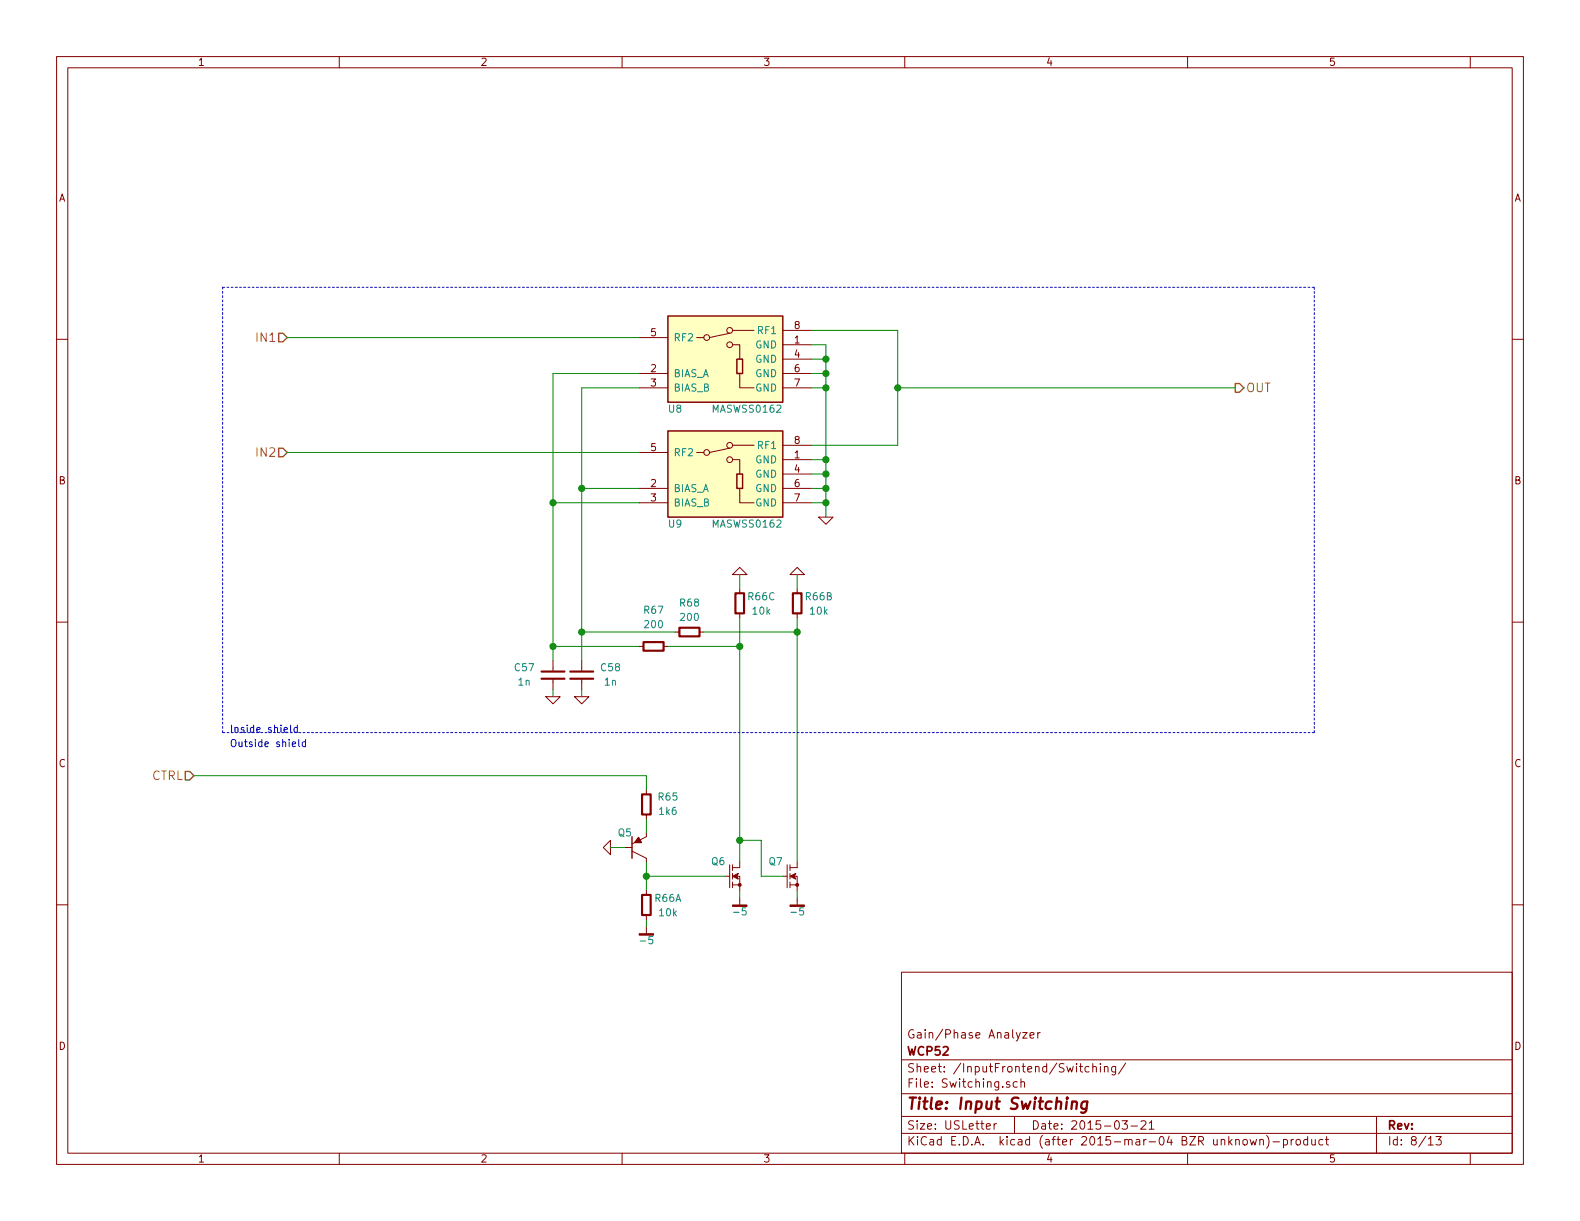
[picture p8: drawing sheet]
<svg xmlns="http://www.w3.org/2000/svg" width="279mm" height="216mm" viewBox="0 0 279 216" stroke-linecap="round" stroke-linejoin="round" font-family="sans-serif">
<g fill="none" stroke="#840000" stroke-width=".18">
<path d="M10 10h259.4v195.9h-259.4zM12 12h255.4v191.9h-255.4zM60 10v2M110 10v2M160 10v2M210 10v2M260 10v2M10 60h2M113 59.7h5.1M123.2 59.7h1.3M129 58.9l-3.5 .8M129.5 58.4h3.8"/>
<path d="M138.4 58.4h5.1M267.4 60h2M113 66h5.1M113 68.6h5.1M129 79.2l-3.5 .8M129.5 61h1.3v2.5M129.5 78.7h3.8M130.8 66v2.6h2.5M138.4 61h5.1M138.4 66h5.1M138.4 68.6h5.1M138.4 63.5h5.1"/>
<path d="M138.4 78.7h5.1M113 80h5.1M113 86.4h5.1M113 88.9h5.1M123.2 80h1.3M129.5 81.3h1.3v2.5M130.8 86.4v2.5h2.5M138.4 81.3h5.1M138.4 86.4h5.1M138.4 88.9h5.1M138.4 83.8h5.1M144.8 91.4h2.5l-1.3 1.3z"/>
<path d="M10 110h2M97.8 116.8v1.9M102.9 116.8v1.9M113 114.3h.8M117.3 114.3h.8M119.4 111.8h.7M123.7 111.8h.8M130.8 100.3l1.3 1.3h-2.6zM130.8 104.1v.8M130.8 108.5v.7M139.7 101.6l1.3-1.3 1.2 1.3zM141 104.1v.8"/>
<path d="M141 108.5v.7M267.4 110h2M96.5 123.2h2.6l-1.3 1.3zM97.8 120v1.9M101.6 123.2h2.5l-1.2 1.3zM102.9 120v1.9M114.3 139.7v.8M10 160h2M106.7 149.9l1.2-1.3v2.5zM110.5 149.9h1.3M111.8 150.5l2.5 1.3v.6M114.3 144v.8"/>
<path d="M114.3 147.3v.7l-2.5 1.2M114.3 157.5v.7M128.3 154.9h.7M129 152.9v4.1M129.5 156.5h1.3M129.5 152.9v1M129.5 154.4v1M129.5 156v1M130.3 154.9h.5v1.6M130.8 152.4v1h-1.3M130.8 156.5v1M130.8 158.8v1.2"/>
<path d="M138.4 154.9h.8M139.2 152.9v4.1M139.7 156.5h1.3M139.7 152.9v1M139.7 154.4v1M139.7 156v1M140.5 154.9h.5v1.6M141 152.4v1h-1.3M141 156.5v1M141 158.8v1.2M267.4 160h2M114.3 161.8v.8"/>
<path d="M114.3 163.8v1.3M159.4 171.9h108v32h-108zM159.4 197.4h108M159.4 193.4h108M159.4 187.4h108M174.4 199.2l.7-.2v-.2l-.4-.1-.3 .2 .1 .7h.6M175.8 198.7v1M176.2 198.7l-.4 .3M178.5 191.3a.37 .37 0 0 0-.5 .2v.2l.5 .1 .1 .2-.2 .3-.4-.1M179.4 197.4v3M179.9 191.3h-.4l-.3 .2v.6l.3 .2 .4-.1M180.5 191.4l.2-.1h.4l.1 1"/>
<path d="M180.5 190.8v1.5M180.8 182.6h.8l-.8 1h.8M182.1 183.1l.8-.2-.1-.2-.4-.1-.3 .2 .1 .7h.6M183.5 182.6v1M183.9 182.6l-.4 .3M192.6 188.6h-.4l-.3 .2v.6l.3 .2 .4-.1M193.2 188.7l.2-.1h.4l.1 1M193.2 188.1v1.5M194.6 188.1v.1M194.6 188.6v1M195.3 188.7l.2-.1h.4v1M195.3 188.6v1"/>
<path d="M197.3 188.6l-.1 1.3-.2 .2-.4-.1M197.3 188.6h-.5l-.2 .2v.6l.2 .2 .5-.1M198.4 198.2h1l-.5 .6 .4 .1v.6l-.2 .2-.7-.2M199.1 188l-1.3 1.9M200 199.1h1.1M201.8 198.3l.2-.1h.4l.2 .4-.9 1.1h.9M203.2 198.6l.4-.4v1.5M203.2 199.7h.9M243.4 197.4v6.5M60 203.9v2M110 203.9v2M159.4 200.4h108"/>
<path d="M160 203.9v2M210 203.9v2M219.9 201.6l.2-.1 .4 .1 .1 .6-.2 .2-.3 .1-.2-.2zM221.1 201.5l.3 1 .2-.7 .3 .7 .3-1M222.8 201.6l.2-.1h.4v1M222.8 201.5v1M224 200.8a1.71 1.71 0 0 1 0 2.2M225.1 201.9h1.2M227 201.5h.4l.3 .3-.1 .6h-.6M227 201.5v1.5M228.3 201.5v1M228.8 201.5l-.5 .3"/>
<path d="M229.3 201.6l.2-.1 .4 .1 .1 .6-.2 .2-.3 .1-.2-.2zM231.2 201.5h-.4l-.3 .3 .1 .5 .2 .2 .4-.1M231.2 201v1.5M232 201.5v.9l.4 .1 .2-.2M232.6 201.5v1M233.9 201.5h-.4l-.3 .3 .1 .5 .2 .2 .4-.1M234.4 201.5h.5M234.6 201v1.3l.3 .2M252.6 202.5h.8M253.9 201h1l-.5 .5 .4 .2v.6l-.2 .2-.7-.2M260 203.9v2"/>
<circle cx="125" cy="59.7" r=".51"/>
<circle cx="129" cy="58.4" r=".51"/>
<circle cx="129" cy="78.7" r=".51"/>
<circle cx="129" cy="61" r=".51"/>
<circle cx="125" cy="80" r=".51"/>
<circle cx="129" cy="81.3" r=".51"/>
</g>
<path d="M189.6 194.9a.52 .52 0 0 1 .8 .1l-.1 1.1M192.3 194.8l-.2 1.6a.6 .6 0 0 1-.9 .3M192.3 194.8a.7 .7 0 0 0-1 .3v.8l.2 .2 .6-.1" fill="none" stroke="#840000" stroke-width=".41"/>
<g fill="#ffffc2" stroke="#ffffc2" stroke-width=".25">
<path d="M118.1 55.9h20.3v15.2h-20.3z"/>
<path d="M118.1 76.2h20.3v15.2h-20.3z"/>
</g>
<path d="M118.1 55.9h20.3v15.2h-20.3zM118.1 76.2h20.3v15.2h-20.3zM130.3 63.5h1v2.5h-1zM130.3 83.8h1v2.6h-1zM111.8 148v3.8" fill="none" stroke="#840000" stroke-width=".25"/>
<path d="M49.3 58.9h.7l.8 .8-.8 .8h-.7zM49.3 79.2h.7l.8 .8-.8 .8h-.7zM218.4 67.8h.8l.8 .8-.8 .7h-.8zM32.8 136.4h.7l.8 .8-.8 .7h-.7z" fill="none" stroke="#848400" stroke-width=".25"/>
<g fill="#840000" stroke="#840000" stroke-width=".18">
<path d="M129.5 154.9l1.1-.5-.3 .5 .3 .5z"/>
<path d="M139.7 154.9l1-.5-.2 .5 .2 .5z"/>
<circle cx="130.8" cy="156.5" r=".25"/>
<circle cx="141" cy="156.5" r=".25"/>
</g>
<g fill="none" stroke="#008400" stroke-width=".18">
<path d="M50.8 59.7h62.2M143.5 58.4h15.2v20.3h-15.2M113 68.6h-10.1v48.2M113 66h-15.2v50.8M143.5 68.6h2.5M143.5 61h2.5v30.4M143.5 66h2.5M143.5 63.5h2.5M158.7 68.6h59.7M50.8 80h62.2M97.8 88.9h15.2M102.9 86.4h10.1"/>
<path d="M143.5 88.9h2.5M143.5 86.4h2.5M143.5 83.8h2.5M143.5 81.3h2.5M97.8 114.3h15.2M102.9 111.8h16.5M118.1 114.3h12.7M124.5 111.8h16.5M130.8 101.6v2.5M130.8 109.2v43.2M141 101.6v2.5M141 109.2v43.2"/>
<path d="M34.3 137.2h80v2.5M97.8 121.9v1.3M102.9 121.9v1.3M107.9 149.9h2.6M114.3 154.9h14M114.3 144.8v2.5M114.3 152.4v5.1M130.8 157.5v1.3M130.8 148.6h3.8v6.3h3.8M141 157.5v1.3M114.3 162.6v1.2"/>
</g>
<g fill="#008400" stroke="#008400" stroke-width=".25">
<circle cx="158.8" cy="68.6" r=".51"/>
<circle cx="146.1" cy="88.9" r=".51"/>
<circle cx="146.1" cy="86.4" r=".51"/>
<circle cx="146.1" cy="83.8" r=".51"/>
<circle cx="146.1" cy="81.3" r=".51"/>
<circle cx="146.1" cy="68.6" r=".51"/>
<circle cx="146.1" cy="66" r=".51"/>
<circle cx="146.1" cy="63.5" r=".51"/>
<circle cx="97.8" cy="88.9" r=".51"/>
<circle cx="102.9" cy="86.4" r=".51"/>
<circle cx="97.8" cy="114.3" r=".51"/>
<circle cx="102.9" cy="111.8" r=".51"/>
<circle cx="130.8" cy="114.3" r=".51"/>
<circle cx="141" cy="111.8" r=".51"/>
<circle cx="130.8" cy="148.6" r=".51"/>
<circle cx="114.3" cy="154.9" r=".51"/>
</g>
<path d="M39.4 50.8h193M232.4 50.8v78.7M39.4 129.5v-78.7M232.4 129.5h-193" fill="none" stroke="#0000c2" stroke-width=".18" stroke-dasharray=".3 .4"/>
<path d="M112.9 148.1l.5 .9h-1.1z" fill="#840000" stroke="#840000" stroke-width=".25"/>
<path d="M95.8 118.7h4M100.8 118.7h4.1M113.8 113.5h3.5v1.6h-3.5zM120.1 111h3.6v1.5h-3.6zM130 104.9h1.6v3.6h-1.6zM140.2 104.9h1.5v3.6h-1.5zM95.8 120h4M100.8 120h4.1M113.5 158.2h1.6v3.6h-1.6zM113.5 140.5h1.6v3.5h-1.6z" fill="none" stroke="#840000" stroke-width=".38"/>
<path d="M51.4 128.2v1.1l.2 .2M52.6 128.7l-.4-.1-.2 .3 .1 .5h.5M52.6 128.2v1.3M52.8 130.8v1l.2 .2M54 131.2h-.3l-.3 .2 .1 .6h.5M54 130.8v1.2" fill="none" stroke="#0000c2" stroke-width=".18"/>
<text font-size="2.8" fill="#840000" x="160.4" y="196.2">Title: Input Switching</text>
<g font-size="2.1" fill="#848400">
<text x="45.6" y="60.5">IN1</text>
<text x="220.4" y="69.3">OUT</text>
<text x="45.6" y="80.8">IN2</text>
<text x="26.7" y="137.9">CTRL</text>
</g>
<g font-size="2.1" fill="#840000">
<text x="160.4" y="183.6">Gain/Phase Analyzer</text>
<text x="160.4" y="189.6">Sheet: /InputFrontend/Switching/</text>
<text x="160.4" y="186.6">WCP52</text>
<text x="160.4" y="192.3">File: Switching.sch</text>
<text x="160.4" y="202.5">KiCad E.D.A. kicad (after 2015-mar-04 BZR unknown)-product</text>
<text x="160.4" y="199.7">Size: USLetter</text>
<text x="182.4" y="199.7">Date: 2015-03-21</text>
<text x="245.4" y="199.7">Rev:</text>
<text x="245.4" y="202.5">Id: 8/13</text>
</g>
<g font-size="1.8" fill="#840000">
<text x="35" y="11.6">1</text>
<text x="85" y="11.6">2</text>
<text x="135" y="11.6">3</text>
<text x="185" y="11.6">4</text>
<text x="235" y="11.6">5</text>
<text x="10.4" y="35.6">A</text>
<text x="267.8" y="35.6">A</text>
<text x="115.1" y="59.4">5</text>
<text x="140.5" y="58.2">8</text>
<text x="115.1" y="65.8">2</text>
<text x="140.5" y="60.7">1</text>
<text x="140.5" y="63.2">4</text>
<text x="140.5" y="65.8">6</text>
<text x="115.1" y="68.3">3</text>
<text x="140.5" y="68.3">7</text>
<text x="115.1" y="79.8">5</text>
<text x="140.5" y="81">1</text>
<text x="140.5" y="83.6">4</text>
<text x="140.5" y="78.5">8</text>
<text x="10.4" y="85.6">B</text>
<text x="115.1" y="86.1">2</text>
<text x="115.1" y="88.6">3</text>
<text x="140.5" y="86.1">6</text>
<text x="140.5" y="88.6">7</text>
<text x="267.8" y="85.6">B</text>
<text x="10.4" y="135.6">C</text>
<text x="267.8" y="135.6">C</text>
<text x="10.4" y="185.6">D</text>
<text x="267.8" y="185.6">D</text>
<text x="35" y="205.5">1</text>
<text x="85" y="205.5">2</text>
<text x="135" y="205.5">3</text>
<text x="185" y="205.5">4</text>
<text x="235" y="205.5">5</text>
</g>
<g font-size="1.8" fill="#008484">
<text x="134.1" y="59.1">RF1</text>
<text x="119.1" y="60.3">RF2</text>
<text x="133.5" y="61.6">GND</text>
<text x="133.5" y="64.1">GND</text>
<text x="119.1" y="66.7">BIAS_A</text>
<text x="119.1" y="69.2">BIAS_B</text>
<text x="133.5" y="66.7">GND</text>
<text x="133.5" y="69.2">GND</text>
<text x="118.3" y="72.9">U8</text>
<text x="126.1" y="72.9">MASWSS0162</text>
<text x="119.1" y="80.6">RF2</text>
<text x="133.5" y="81.9">GND</text>
<text x="134.1" y="79.4">RF1</text>
<text x="119.1" y="87">BIAS_A</text>
<text x="119.1" y="89.5">BIAS_B</text>
<text x="133.5" y="84.5">GND</text>
<text x="133.5" y="87">GND</text>
<text x="133.5" y="89.5">GND</text>
<text x="118.3" y="93.3">U9</text>
<text x="126.1" y="93.3">MASWSS0162</text>
<text x="120.3" y="107.2">R68</text>
<text x="132.4" y="106.1">R66C</text>
<text x="142.5" y="106.1">R66B</text>
<text x="113.9" y="108.5">R67</text>
<text x="114.1" y="111">200</text>
<text x="120.4" y="109.8">200</text>
<text x="133.1" y="108.7">10k</text>
<text x="143.3" y="108.7">10k</text>
<text x="91.1" y="118.7">C57</text>
<text x="106.3" y="118.7">C58</text>
<text x="91.7" y="121.2">1n</text>
<text x="106.9" y="121.2">1n</text>
<text x="116.5" y="141.5">R65</text>
<text x="109.3" y="147.9">Q5</text>
<text x="116.6" y="144.1">1k6</text>
<text x="125.8" y="153">Q6</text>
<text x="136" y="153">Q7</text>
<text x="115.8" y="159.5">R66A</text>
<text x="130" y="161.8">-5</text>
<text x="140.2" y="161.8">-5</text>
<text x="113.5" y="166.9">-5</text>
<text x="116.6" y="162">10k</text>
</g>
<g font-size="1.8" fill="#0000c2">
<text x="40.6" y="129.5">Inside shield</text>
<text x="40.6" y="132.1">Outside shield</text>
</g>
</svg>
